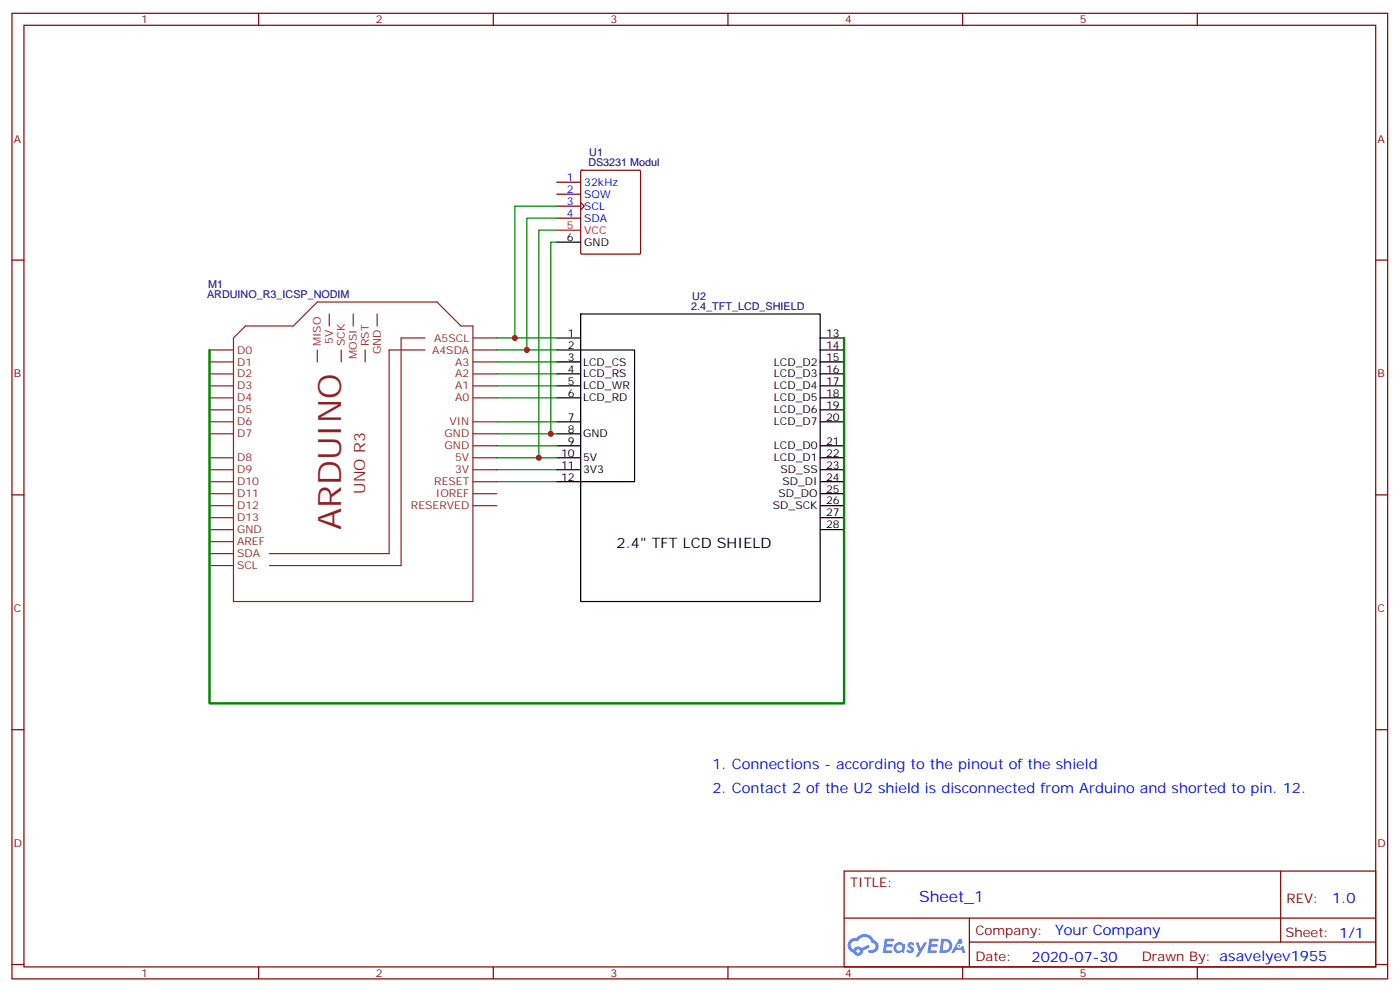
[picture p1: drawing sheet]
<svg xmlns="http://www.w3.org/2000/svg" width="413mm" height="292mm" viewBox="0 0 413 292" stroke-linecap="round" stroke-linejoin="round" font-family="sans-serif">
<g fill="none" stroke="#870000" stroke-width=".35">
<path d="M3.5 3.9h405.4v284.4h-405.4zM7.1 7.4h398.2v277.3h-398.2zM76.2 3.9v3.5M145.3 3.9v3.5M214.5 3.9v3.5M283.6 3.9v3.5M352.8 3.9v3.5M3.5 76.6h3.6M405.3 76.6h3.6M3.5 145.7h3.6M405.3 145.7h3.6M3.5 214.9h3.6"/>
<path d="M405.3 214.9h3.6M248.7 256.5h156.6v28.2h-156.6zM377.3 256.5v20.9M248.7 270.4h156.5M285.6 277.4h119.6M285.6 270.4v14.1M3.5 284h3.6M76.2 284.7v3.6M145.3 284.7v3.6M214.5 284.7v3.6M283.6 284.7v3.6M352.8 284.7v3.6"/>
<path d="M405.3 284h3.6"/>
</g>
<g fill="#5487ff">
<path d="M267.7 277.7a1.22 1.22 0 0 1 1.7 .2l-.4 .6a.47 .47 0 0 0-.3-.4 .47 .47 0 0 0-.5 .2l.1 .2a1.14 1.14 0 0 1 .8 1.8 1.14 1.14 0 0 1-1.9 0l-.2-.2 .5-.6 .7 .5a.29 .29 0 0 0 .3-.3 .29 .29 0 0 0-.2-.3 1.04 1.04 0 0 1-.6-1.7z"/>
<path d="M260.7 276.4h2.4l.3 .2-.2 .5-1.8 .1-.1 .8h1.5l.3 .4-.3 .4h-1.6l-.2 1.1h1.7l.2 .3-.2 .3-2.6 .1z"/>
<path d="M273.8 276.4h2.4l.3 .2-.1 .5-1.8 .1-.2 .8h1.6l.3 .4-.4 .4h-1.6l-.1 1.1h1.7l.2 .3-.2 .3-2.6 .1z"/>
<path d="M282.6 276.4h.7l.3 1.3-.6 .3a.69 .69 0 0 0-1 .3 .69 .69 0 0 0 .4 .9 .69 .69 0 0 0 .9-.6l.5-.2 .6 2.2h-.8l-.2-.9h-1.8l-.5 .9h-.8z"/>
<path d="M269.8 277.5h.8l.6 1.8 1.1-1.8h.9l-2.6 4.2h-.8l.9-1.5z"/>
<path d="M277.4 276.4l-.6 4.2h1.3a2.11 2.11 0 0 0 2.5-2.1 2.11 2.11 0 0 0-2.5-2.1zM278.1 277.2a1.39 1.39 0 0 1 1.7 1.4 1.39 1.39 0 0 1-1.8 1.3h-.3z"/>
<path d="M263.7 278.1a1.54 1.54 0 0 0-.1 2.1 1.54 1.54 0 0 0 2.2 .1l.6 .3 .3-2.3-.2-.3h-.4a1.49 1.49 0 0 0-2.4 .1zM264 279.1a.94 .94 0 0 1 1.8 0 .94 .94 0 0 1-1.8 0z"/>
<path d="M250.4 276.8a2.18 2.18 0 0 0 1.1 3.7 1.44 1.44 0 0 0 1.6 .9 1.44 1.44 0 0 0 1.2-1.4l2-1-.5-.8-1.9 1a1.47 1.47 0 0 0-2.4 .4 1.39 1.39 0 0 1-.7-1.9 1.39 1.39 0 0 1 2-.5 2.12 2.12 0 0 1 2.2-1.3 2.12 2.12 0 0 1 1.9 1.7 1.14 1.14 0 0 1 1.1 1.4 1.14 1.14 0 0 1-1.7 .7 .43 .43 0 0 0-.5 .4 .43 .43 0 0 0 .4 .5 1.98 1.98 0 0 0 2.5-1.2 1.98 1.98 0 0 0-1.2-2.6 3.1 3.1 0 0 0-5.3-.6l-.9 .1zM252.3 280.1a.55 .55 0 0 1 1.1 0 .55 .55 0 0 1-1.1 0z"/>
<circle cx="282.6" cy="278.5" r=".26"/>
</g>
<g fill="none" stroke="#000" stroke-width=".35">
<path d="M164 71.3h7.1M164 99.5h7.1M171.1 92.5h70.6v84.6h-70.6zM241.7 99.5h7M164 103h23v38.9h-23M164 106.6h7.1M164 117.2h7.1M164 110.1h7.1M164 113.6h7.1M241.7 106.6h7M241.7 103h7M241.7 117.2h7"/>
<path d="M241.7 110.1h7M241.7 113.6h7M164 134.8h7.1M164 127.7h7.1M164 124.2h7.1M164 131.3h7.1M164 138.3h7.1M241.7 134.8h7M241.7 124.2h7M241.7 131.3h7M241.7 138.3h7M241.7 120.7h7"/>
<path d="M241.7 141.9h7M241.7 152.4h7M241.7 156h7M241.7 145.4h7M241.7 148.9h7"/>
</g>
<g fill="none" stroke="#8c2424" stroke-width=".35">
<path d="M68.8 99.5l3.5-3.5h14.1l7.1-7.1h35.3l7 7.1h3.5v81.1h-70.5zM97 92.5v3.5M104.1 92.5v3.5M111.1 92.5v3.5M125.2 99.5h-7v67h-38.8M139.3 99.5h7.1M61.7 103h7.1M61.7 106.6h7.1M61.7 110.1h7.1M61.7 113.6h7.1M61.7 117.2h7.1M93.5 103v3.6"/>
<path d="M100.5 103v3.6M107.6 103v3.6M125.2 103h-10.5v60h-35.3M139.3 103h7.1M139.3 106.6h7.1M139.3 110.1h7.1M139.3 113.6h7.1M139.3 117.2h7.1M61.7 120.7h7.1M61.7 124.2h7.1M61.7 127.7h7.1M61.7 134.8h7.1"/>
<path d="M61.7 138.3h7.1M139.3 124.2h7.1M139.3 127.7h7.1M139.3 134.8h7.1M139.3 138.3h7.1M139.3 131.3h7.1M61.7 141.9h7.1M61.7 145.4h7.1M61.7 148.9h7.1M61.7 152.4h7.1M61.7 156h7.1M61.7 159.5h7.1"/>
<path d="M139.3 141.9h7.1M139.3 145.4h7.1M139.3 148.9h7.1M61.7 166.5h7.1M61.7 163h7.1"/>
</g>
<path d="M164 53.7h7.1M164 57.2h7.1M171.1 59.7l1.1 1-1.1 1.1M171.2 50.3l.2-.2h17l.3 .2v24.2l-.2 .3h-17.1l-.3-.2zM164 64.2h7.1M164 60.7h7.1" fill="none" stroke="#870000" stroke-width=".35"/>
<path d="M164 67.8h7.1" fill="none" stroke="#f00" stroke-width=".35"/>
<g fill="none" stroke="#008700" stroke-width=".35">
<path d="M164 71.3h-1.7v56.4M164 67.8h-5.3v67M164 64.2h-8.8v38.8M164 60.7h-12.3v38.8M146.4 99.5h17.6M146.4 106.6h17.6M146.4 103h17.6M146.4 117.2h17.6M146.4 110.1h17.6M146.4 113.6h17.6M146.4 134.8h17.6M146.4 127.7h17.6"/>
<path d="M146.4 124.2h17.6M146.4 131.3h17.6M146.4 138.3h17.6M146.4 141.9h17.6"/>
</g>
<path d="M248.7 99.5v107.6h-187v-104.1" fill="none" stroke="#008700" stroke-width=".71"/>
<g fill="#c00">
<circle cx="155.2" cy="103" r=".88"/>
<circle cx="162.3" cy="127.7" r=".88"/>
<circle cx="158.8" cy="134.8" r=".88"/>
<circle cx="151.7" cy="99.5" r=".88"/>
</g>
<text font-size="9.5" fill="#8d2323" x="100.5" y="156" transform="rotate(-90 100.5 156)">ARDUINO</text>
<text font-size="4.6" fill="#8d2323" x="107.6" y="145.4" transform="rotate(-90 107.6 145.4)">UNO R3</text>
<text font-size="4.6" fill="#00f" x="270.8" y="265.5">Sheet_1</text>
<text font-size="4.2" x="181.7" y="161.3">2.4&quot; TFT LCD SHIELD</text>
<g font-size="4.2" fill="#00f">
<text x="209.9" y="226.5">1. Connections - according to the pinout of the shield</text>
<text x="209.9" y="233.6">2. Contact 2 of the U2 shield is disconnected from Arduino and shorted to pin. 12.</text>
<text x="392.5" y="265.8">1.0</text>
<text x="310.9" y="275.3">Your Company</text>
<text x="304" y="283.1">2020-07-30</text>
</g>
<g font-size="3.9" fill="#800">
<text x="250.5" y="261.1">TITLE:</text>
<text x="379.1" y="265.8">REV:</text>
<text x="287.4" y="275.3">Company:</text>
<text x="378.7" y="275.9">Sheet: 1/1</text>
<text x="287.4" y="283">Date:</text>
<text x="336.4" y="283.1">Drawn By: asavelyev1955</text>
</g>
<g font-size="3.2" fill="#800">
<text x="41.6" y="6.9">1</text>
<text x="110.8" y="6.9">2</text>
<text x="179.9" y="6.9">3</text>
<text x="249.1" y="6.9">4</text>
<text x="318.2" y="6.9">5</text>
<text x="4.1" y="42">A</text>
<text x="405.9" y="42">A</text>
<text x="4.1" y="111.2">B</text>
<text x="405.9" y="111.2">B</text>
<text x="4.1" y="180.3">C</text>
<text x="405.9" y="180.3">C</text>
<text x="4.1" y="249.4">D</text>
<text x="405.9" y="249.4">D</text>
<text x="41.6" y="287.7">1</text>
<text x="110.8" y="287.7">2</text>
<text x="179.9" y="287.7">3</text>
<text x="249.1" y="287.7">4</text>
<text x="318.2" y="287.7">5</text>
</g>
<g font-size="3.2" fill="#000080">
<text x="173.6" y="45.8">U1</text>
<text x="173.4" y="48.9">DS3231 Modul</text>
<text x="61" y="87.9">ARDUINO_R3_ICSP_NODIM</text>
<text x="61.3" y="84.8">M1</text>
<text x="204" y="88.4">U2</text>
<text x="203.7" y="91.4">2.4_TFT_LCD_SHIELD</text>
</g>
<g font-size="3.2" fill="#00f">
<text x="167" y="53.3">1</text>
<text x="167" y="56.8">2</text>
<text x="172.2" y="54.7">32kHz</text>
<text x="172.2" y="58.2">SQW</text>
<text x="167" y="63.9">4</text>
<text x="167" y="60.4">3</text>
<text x="172.2" y="65.3">SDA</text>
<text x="172.2" y="61.8">SCL</text>
</g>
<g font-size="3.2" fill="#f00">
<text x="167" y="67.4">5</text>
<text x="172.2" y="68.8">VCC</text>
</g>
<g font-size="3.2">
<text x="167" y="70.9">6</text>
<text x="172.2" y="72.4">GND</text>
<text x="167.3" y="99.2">1</text>
<text x="243.4" y="99.2">13</text>
<text x="167.3" y="106.2">3</text>
<text x="167.3" y="102.7">2</text>
<text x="171.8" y="107.6">LCD_CS</text>
<text x="228" y="107.6">LCD_D2</text>
<text x="243.4" y="102.7">14</text>
<text x="243.4" y="106.2">15</text>
<text x="167.3" y="109.7">4</text>
<text x="167.3" y="113.3">5</text>
<text x="171.8" y="111.2">LCD_RS</text>
<text x="228" y="111.2">LCD_D3</text>
<text x="243.4" y="109.7">16</text>
<text x="243.4" y="113.3">17</text>
<text x="167.3" y="116.8">6</text>
<text x="171.8" y="118.2">LCD_RD</text>
<text x="171.8" y="114.7">LCD_WR</text>
<text x="228" y="114.7">LCD_D4</text>
<text x="228" y="118.2">LCD_D5</text>
<text x="243.4" y="116.8">18</text>
<text x="167.3" y="123.9">7</text>
<text x="228" y="121.7">LCD_D6</text>
<text x="228" y="125.3">LCD_D7</text>
<text x="243.4" y="120.3">19</text>
<text x="243.4" y="123.9">20</text>
<text x="167.3" y="127.4">8</text>
<text x="167.3" y="130.9">9</text>
<text x="171.8" y="128.8">GND</text>
<text x="243.4" y="130.9">21</text>
<text x="165.3" y="134.4">10</text>
<text x="165.3" y="138">11</text>
<text x="171.8" y="135.9">5V</text>
<text x="228" y="132.3">LCD_D0</text>
<text x="228" y="135.9">LCD_D1</text>
<text x="243.4" y="134.4">22</text>
<text x="243.4" y="138">23</text>
<text x="165.3" y="141.5">12</text>
<text x="171.8" y="139.4">3V3</text>
<text x="230" y="139.4">SD_SS</text>
<text x="230.5" y="142.9">SD_DI</text>
<text x="243.4" y="141.5">24</text>
<text x="227.7" y="150">SD_SCK</text>
<text x="229.4" y="146.4">SD_DO</text>
<text x="243.4" y="145">25</text>
<text x="243.4" y="148.6">26</text>
<text x="243.4" y="152.1">27</text>
<text x="243.4" y="155.6">28</text>
</g>
<g font-size="3.2" fill="#8d2323">
<text x="94.5" y="102" transform="rotate(-90 94.5 102)">MISO</text>
<text x="98.1" y="101.2" transform="rotate(-90 98.1 101.2)">5V</text>
<text x="101.6" y="102" transform="rotate(-90 101.6 102)">SCK</text>
<text x="108.7" y="102" transform="rotate(-90 108.7 102)">RST</text>
<text x="128" y="100.6">A5SCL</text>
<text x="69.8" y="104.1">D0</text>
<text x="69.8" y="107.6">D1</text>
<text x="105.1" y="105.7" transform="rotate(-90 105.1 105.7)">MOSI</text>
<text x="112.2" y="104.3" transform="rotate(-90 112.2 104.3)">GND</text>
<text x="127.3" y="104.1">A4SDA</text>
<text x="134.1" y="107.6">A3</text>
<text x="69.8" y="111.2">D2</text>
<text x="134.1" y="111.2">A2</text>
<text x="69.8" y="114.7">D3</text>
<text x="69.8" y="118.2">D4</text>
<text x="134.1" y="114.7">A1</text>
<text x="134.1" y="118.2">A0</text>
<text x="69.8" y="121.7">D5</text>
<text x="69.8" y="125.3">D6</text>
<text x="132.4" y="125.3">VIN</text>
<text x="69.8" y="128.8">D7</text>
<text x="131" y="128.8">GND</text>
<text x="69.8" y="135.9">D8</text>
<text x="131" y="132.3">GND</text>
<text x="134.1" y="135.9">5V</text>
<text x="69.8" y="139.4">D9</text>
<text x="69.8" y="142.9">D10</text>
<text x="127.9" y="142.9">RESET</text>
<text x="134.1" y="139.4">3V</text>
<text x="69.8" y="146.4">D11</text>
<text x="69.8" y="150">D12</text>
<text x="121.1" y="150">RESERVED</text>
<text x="128.4" y="146.4">IOREF</text>
<text x="69.8" y="153.5">D13</text>
<text x="69.8" y="157">GND</text>
<text x="69.8" y="160.5">AREF</text>
<text x="69.8" y="167.6">SCL</text>
<text x="69.8" y="164.1">SDA</text>
</g>
</svg>
